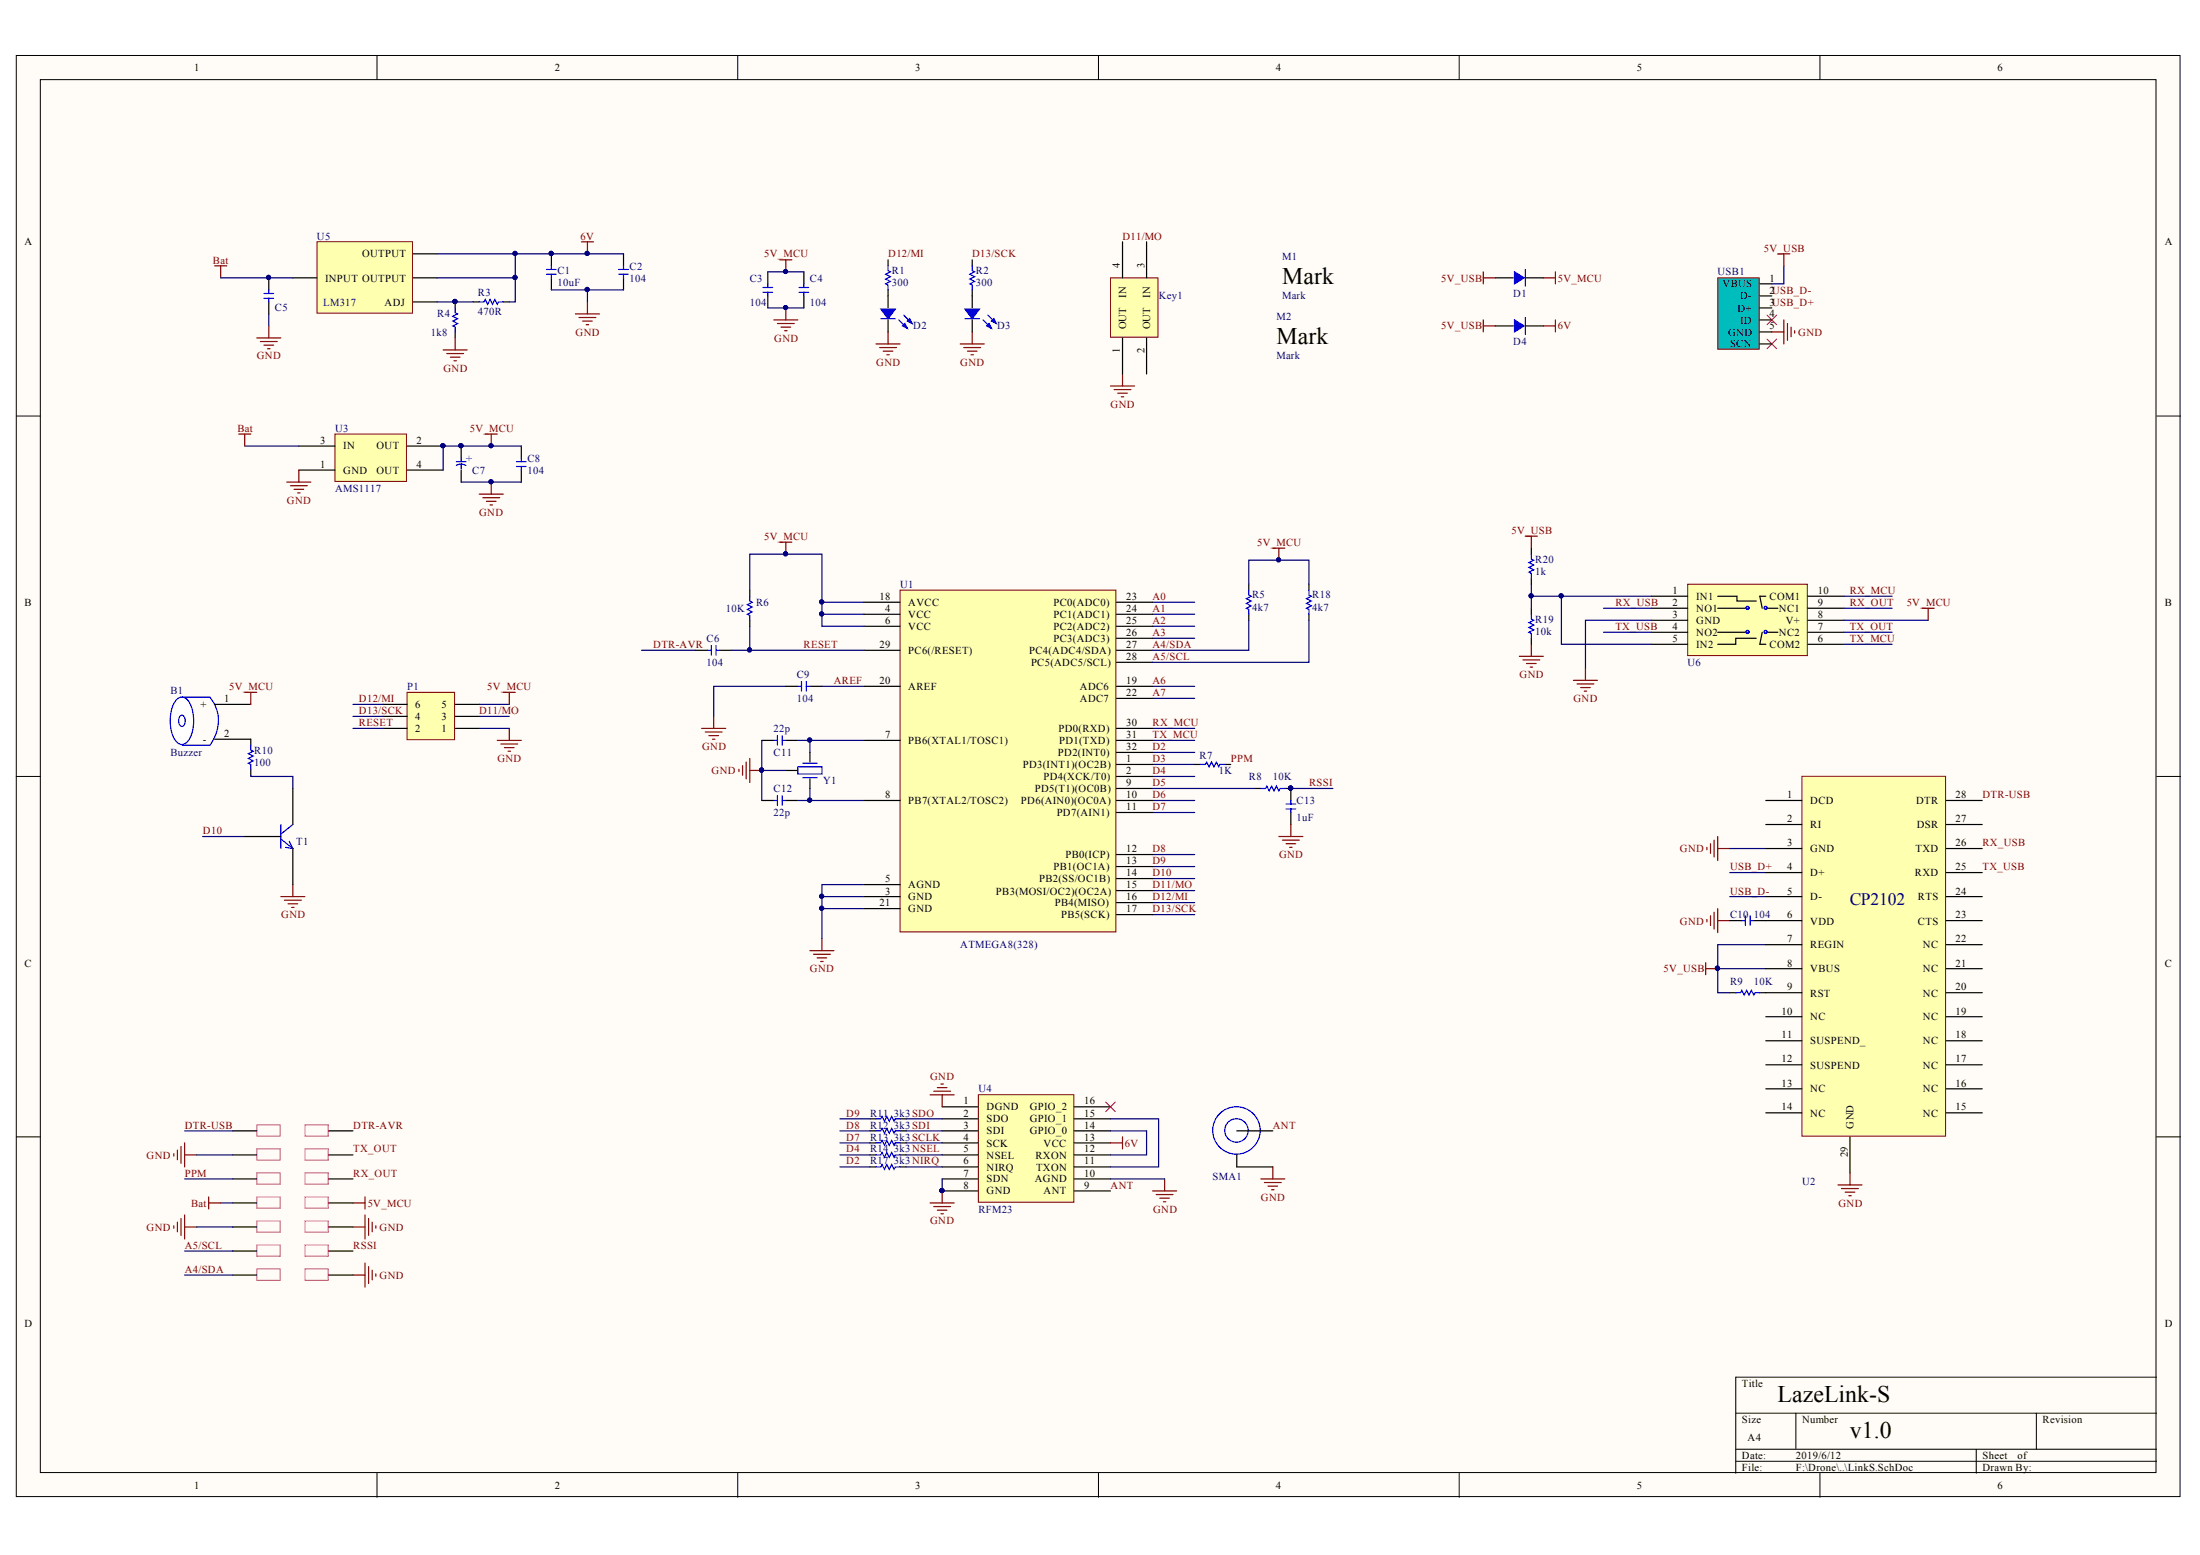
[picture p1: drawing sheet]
# Altium schematic sheet LinkS.SchDoc
size 457 x 304 mm

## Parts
B1  Buzzer  [BUZZER9055]
C1  10uF  [1206 CAP]
C2  104  [0603 CAP]
C3  104  [0603 CAP]
C4  104  [0603 CAP]
C5  10uF  [1206]  (value not drawn)
C6  104  [0603 CAP]
C7  10uf  [1206 CAP]  (value not drawn)
C8  104  [0603 CAP]
C9  104  [0603 CAP]
C10  104  [0603 CAP]
C11  22p  [0603 CAP]
C12  22p  [0603 CAP]
C13  1uF  [0603 CAP]
D1  Diode  [DIODE-SOD123]  (value not drawn)
D2  LED  [0805 LED]  (value not drawn)
D3  LED  [0805 LED]  (value not drawn)
D4  Diode  [DIODE-SOD123]  (value not drawn)
Key1  KeySMT  [KEY SMT BIGGER]  (value not drawn)
M1  Mark  [MarkPoint]
M2  Mark  [MarkPoint]
P1  Header 3X2  [HDR2X3]  (value not drawn)
Pad1  EdgePad  [edgepad]  (value not drawn)
Pad2  EdgePad  [edgepad]  (value not drawn)
Pad3  EdgePad  [edgepad]  (value not drawn)
Pad4  EdgePad  [edgepad]  (value not drawn)
Pad5  EdgePad  [edgepad]  (value not drawn)
Pad6  EdgePad  [edgepad]  (value not drawn)
Pad7  EdgePad  [edgepad]  (value not drawn)
Pad8  EdgePad  [edgepad]  (value not drawn)
Pad9  EdgePad  [edgepad]  (value not drawn)
Pad10  EdgePad  [edgepad]  (value not drawn)
Pad11  EdgePad  [edgepad]  (value not drawn)
Pad12  EdgePad  [edgepad]  (value not drawn)
Pad13  EdgePad  [edgepad]  (value not drawn)
Pad14  EdgePad  [edgepad]  (value not drawn)
R1  300  [0603 RES]
R2  300  [0603 RES]
R3  470R  [0603 RES]
R4  1k8  [0603 RES]
R5  4k7  [0603 RES]
R6  10K  [0603 RES]
R7  1K  [0603 RES]
R8  10K  [0603 RES]
R9  10K  [0603 RES]
R10  100  [0603 RES]
R11  3k3  [0603 RES]
R12  3k3  [0603 RES]
R13  3k3  [0603 RES]
R14  3k3  [0603 RES]
R17  3k3  [0603 RES]
R18  4k7  [0603 RES]
R19  10k  [0603 RES]
R20  1k  [0603 RES]
SMA1  SMA Base  [ANT SMA]  (value not drawn)
T1  NPN  [NPN-SOT-23B_M]  (value not drawn)
U1  ATmega328  [ATMEGA328FIX]  (value not drawn)
U2  CP2102  [CP2102]  (value not drawn)
U3  AMS1117  [ams1117]
U4  RFM23  [RFM23MODULE]
U5  LM317  [SOT230P700X180-4N]
U6  TS5A23157  [TS5A23157]  (value not drawn)
USB1  USB  [MINI USB A]  (value not drawn)
Y1  Crystal3Foot  [Crystal3Foot]  (value not drawn)

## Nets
5V_MCU: B1.1(+) C3.1 C4.1 C7.1(A) C8.1 D1.2(B) P1.5 Pad8.1 R5.2 R6.2 R18.2 U1.4(VCC) U1.6(VCC) U1.18(AVCC) U3.2(OUT) U3.4(OUT) U6.8(V+)
5V_USB: D1.1(A) D4.1(A) R9.2 R20.2 U2.7(REGIN) U2.8(VBUS) USB1.1(VBUS)
6V: C1.1 C2.1 D4.2(B) R3.1 U4.13(VCC) U5.2(OUTPUT) U5.4(OUTPUT)
Bat: C5.2 Pad7.1 U3.3(IN) U5.3(INPUT)
GND: C1.2 C2.2 C3.2 C4.2 C5.1 C7.2(B) C8.2 C9.2 C10.1 C11.1 C12.1 C13.1 D2.2(K) D3.2(K) Key1.1(OUT) P1.1 Pad3.1 Pad9.1 Pad10.1 Pad14.1 R4.2 R19.1 SMA1.2(Gnd) T1.2(Gnd) U1.3(GND) U1.5(AGND) U1.21(GND) U2.3(GND) U2.29(GND) U3.1(GND) U4.1(DGND) U4.7(SDN) U4.8(GND) U4.10(AGND) U6.3(GND) USB1.5(GND) Y1.2
A0: U1.23(PC0(ADC0))
A1: U1.24(PC1(ADC1))
A2: U1.25(PC2(ADC2))
A3: U1.26(PC3(ADC3))
A4/SDA: Pad13.1 R5.1 U1.27(PC4(ADC4/SDA))
A5/SCL: Pad11.1 R18.1 U1.28(PC5(ADC5/SCL))
A6: U1.19(ADC6)
A7: U1.22(ADC7)
ANT: SMA1.1(Ant) U4.9(ANT)
AREF: C9.1 U1.20(AREF)
D2: R17.2 U1.32(PD2(INT0))
D3: R7.2 U1.1(PD3(INT1)(OC2B))
D4: R14.2 U1.2(PD4(XCK/T0))
D5: R8.2 U1.9(PD5(T1)(OC0B))
D6: U1.10(PD6(AIN0)(OC0A))
D7: R13.2 U1.11(PD7(AIN1))
D8: R12.2 U1.12(PB0(ICP))
D9: R11.2 U1.13(PB1(OC1A))
D10: T1.1(Sig) U1.14(PB2(SS/OC1B))
D11/MO: Key1.4(IN) P1.3 U1.15(PB3(MOSI/OC2)(OC2A))
D12/MI: P1.6 R1.1 U1.16(PB4(MISO))
D13/SCK: P1.4 R2.1 U1.17(PB5(SCK))
DTR-AVR: C6.2 Pad2.1
DTR-USB: Pad1.1 U2.28(DTR)
NIRQ: R17.1 U4.6(NIRQ)
NSEL: R14.1 U4.5(NSEL)
PPM: Pad5.1 R7.1
RESET: C6.1 P1.2 R6.1 U1.29(PC6(/RESET))
RSSI: C13.2 Pad12.1 R8.1
RX_MCU: U1.30(PD0(RXD)) U6.10(COM1)
RX_OUT: Pad6.1 U6.9(NC1)
RX_USB: U2.26(TXD) U6.2(NO1)
SCLK: R13.1 U4.4(SCK)
SDI: R12.1 U4.3(SDI)
SDO: R11.1 U4.2(SDO)
TX_MCU: U1.31(PD1(TXD)) U6.6(COM2)
TX_OUT: Pad4.1 U6.7(NC2)
TX_USB: U2.25(RXD) U6.4(NO2)
USB_D+: U2.4(D+) USB1.3(D+)
USB_D-: U2.5(D-) USB1.2(D-)
NetB1_2: B1.2(-) R10.1
NetC10_2: C10.2 U2.6(VDD)
NetC11_2: C11.2 U1.7(PB6(XTAL1/TOSC1)) Y1.1
NetC12_2: C12.2 U1.8(PB7(XTAL2/TOSC2)) Y1.3
NetD2_1: D2.1(A) R1.2
NetD3_1: D3.1(A) R2.2
NetR3_2: R3.2 R4.1 U5.1(ADJ)
NetR9_1: R9.1 U2.9(RST)
NetR10_2: R10.2 T1.3(Collector)
NetR19_2: R19.2 R20.1 U6.1(IN1) U6.5(IN2)
NetU4_11: U4.11(TXON) U4.15(GPIO_1)
NetU4_12: U4.12(RXON) U4.14(GPIO_0)

Not connected (* = marked no-connect by the designer): Key1 2(OUT) 3(IN); U2 1(DCD) 2(RI) 10(NC) 11(SUSPEND_) 12(SUSPEND) 13(NC) 14(NC) 15(NC) 16(NC) 17(NC) 18(NC) 19(NC) 20(NC) 21(NC) 22(NC) 23(CTS) 24(RTS) 27(DSR); U4 16(GPIO_2)*; USB1 0(SCN)* 4(ID)*

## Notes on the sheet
- LazeLink-S
- v1.0
